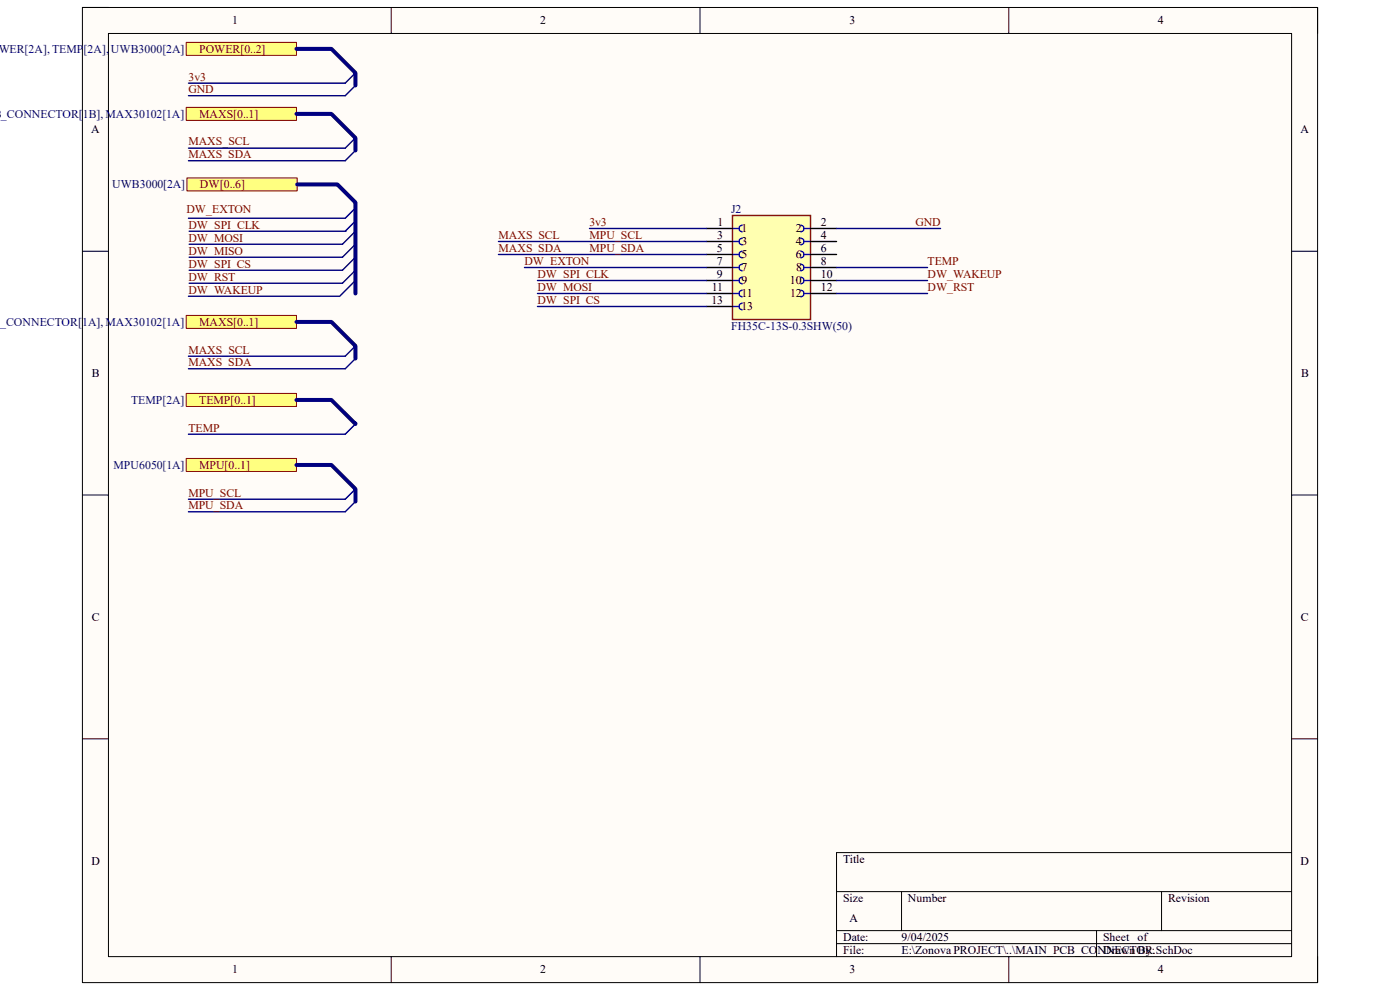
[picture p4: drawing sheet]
<svg xmlns="http://www.w3.org/2000/svg" width="297mm" height="210mm" viewBox="0 0 297 210" stroke-linecap="round" stroke-linejoin="round" font-family="sans-serif">
<path d="M17.5 1.6h262v206.8h-262z" fill-rule="evenodd" fill="#fffcf8"/>
<path d="M17.5 1.6h262v206.8h-262z" fill="none" stroke="#000" stroke-width=".21"/>
<path d="M23 7.1h251v195.8h-251z" fill-rule="evenodd" fill="#fffcf8"/>
<g fill="none" stroke="#000" stroke-width=".21">
<path d="M17.5 1.6h5.5M23 7.1h251v195.8h-251zM83 1.6v5.5M148.5 1.6v5.5M214 1.6v5.5M274 1.6h5.5v5.5M17.5 53.3h5.5M274 53.3h5.5M17.5 105h5.5M274 105h5.5M17.5 156.7h5.5M274 156.7h5.5"/>
<path d="M177.5 189.1h96.5M177.5 197.4h96.5M191.3 189.1v8.3M232.6 197.4v5.5M246.4 189.1v8.3M274 180.9h-96.5v22M83 202.9v5.5M148.5 202.9v5.5M177.5 200.2h96.5M214 202.9v5.5M279.5 202.9v5.5"/>
</g>
<path d="M39.5 9h23.4v2.7h-23.4z" fill-rule="evenodd" fill="#ffff80"/>
<path d="M39.5 9h23.4v2.7h-23.4z" fill="none" stroke="#800000" stroke-width=".21"/>
<path d="M75.4 15.5l-2.2 2.1M75.4 18.1l-2.2 2.2" fill="none" stroke="#000080" stroke-width=".3"/>
<path d="M39.5 22.8h23.4v2.7h-23.4z" fill-rule="evenodd" fill="#ffff80"/>
<path d="M39.5 22.8h23.4v2.7h-23.4z" fill="none" stroke="#800000" stroke-width=".21"/>
<path d="M75.4 29.3l-2.2 2.1M75.4 31.9l-2.2 2.2" fill="none" stroke="#000080" stroke-width=".3"/>
<path d="M39.7 37.7h23.4v2.8h-23.4z" fill-rule="evenodd" fill="#ffff80"/>
<path d="M39.7 37.7h23.4v2.8h-23.4z" fill="none" stroke="#800000" stroke-width=".21"/>
<path d="M75.4 44.1l-2.2 2.2M75.4 46.9l-2.2 2.2M75.4 49.1l-2.8 2.7M75.4 51.8l-2.8 2.8M75.4 54.6l-2.8 2.7M75.4 57.3l-2.8 2.8M75.4 59.5l-2.8 2.8" fill="none" stroke="#000080" stroke-width=".3"/>
<path d="M39.5 66.9h23.4v2.8h-23.4z" fill-rule="evenodd" fill="#ffff80"/>
<path d="M39.5 66.9h23.4v2.8h-23.4z" fill="none" stroke="#800000" stroke-width=".21"/>
<path d="M75.4 73.4l-2.2 2.2M75.4 76.1l-2.2 2.1" fill="none" stroke="#000080" stroke-width=".3"/>
<path d="M39.5 83.5h23.4v2.7h-23.4z" fill-rule="evenodd" fill="#ffff80"/>
<path d="M39.5 83.5h23.4v2.7h-23.4z" fill="none" stroke="#800000" stroke-width=".21"/>
<path d="M75.4 89.9l-2.2 2.2" fill="none" stroke="#000080" stroke-width=".3"/>
<path d="M155.4 45.7h16.5v22.1h-16.5z" fill-rule="evenodd" fill="#ffffb0"/>
<path d="M155.4 45.7h16.5v22.1h-16.5z" fill="none" stroke="#800000" stroke-width=".3"/>
<g fill="none" stroke="#00f" stroke-width=".3">
<path d="M155.4 48.5h1.4M155.4 51.2h1.4M155.4 54h1.4M155.4 56.7h1.4M155.4 59.5h1.4M157.5 58.8a.69 .69 0 0 0-.7 .7 .69 .69 0 0 0 .7 .7M157.5 56.1a.69 .69 0 0 0-.7 .6 .69 .69 0 0 0 .7 .7M157.5 53.3a.69 .69 0 0 0-.7 .7 .69 .69 0 0 0 .7 .7M157.5 50.5a.69 .69 0 0 0-.7 .7 .69 .69 0 0 0 .7 .7M157.5 47.8a.69 .69 0 0 0-.7 .7 .69 .69 0 0 0 .7 .7M169.9 47.8a.69 .69 0 0 1 .7 .7 .69 .69 0 0 1-.7 .7M169.9 50.5a.69 .69 0 0 1 .7 .7 .69 .69 0 0 1-.7 .7"/>
<path d="M169.9 53.3a.69 .69 0 0 1 .7 .7 .69 .69 0 0 1-.7 .7M169.9 56.1a.69 .69 0 0 1 .7 .6 .69 .69 0 0 1-.7 .7M169.9 58.8a.69 .69 0 0 1 .7 .7 .69 .69 0 0 1-.7 .7M170.6 48.5h1.3M170.6 51.2h1.3M170.6 54h1.3M170.6 56.7h1.3M170.6 59.5h1.3M155.4 62.3h1.4M155.4 65h1.4M157.5 61.6a.69 .69 0 0 0-.7 .7 .69 .69 0 0 0 .7 .7M157.5 64.3a.69 .69 0 0 0-.7 .7 .69 .69 0 0 0 .7 .7"/>
<path d="M169.9 61.6a.69 .69 0 0 1 .7 .7 .69 .69 0 0 1-.7 .7M170.6 62.3h1.3"/>
</g>
<g fill="none" stroke="#000" stroke-width=".3">
<path d="M149.9 48.5h5.5M149.9 51.2h5.5M149.9 54h5.5M149.9 56.7h5.5M149.9 59.5h5.5M171.9 48.5h5.6M171.9 51.2h5.6M171.9 54h5.6M171.9 56.7h5.6M171.9 59.5h5.6M149.9 62.3h5.5M149.9 65h5.5"/>
<path d="M171.9 62.3h5.6"/>
</g>
<g fill="none" stroke="#000080" stroke-width=".3">
<path d="M73.2 17.6h-33.2M40 20.3h33.2M40 31.4h33.2M73.2 34.1h-33.2M40 46.3h33.2M40.1 49.1h33.3M40.1 51.8h32.5M40.1 54.6h32.5M40.1 57.3h32.5M105.7 51.2h44.2M105.7 54h44.2M111.3 56.7h38.6"/>
<path d="M114 59.5h35.9M125.1 48.5h24.8M177.5 48.5h22M177.5 56.7h19.3M177.5 59.5h19.3M40 75.6h33.2M40.1 60.1h32.5M72.6 62.3l-.5 .5h-32.1M73.2 78.2h-33.2M114 62.3h35.9M114 65h35.9M177.5 62.3h19.3"/>
<path d="M40 92.1h33.2"/>
</g>
<path d="M62.9 10.4h7.4l5.1 5.1v2.6M62.9 24.2h7.4l5.1 5.1v2.6M63.1 39.1h8.5l3.8 3.9v19.3M62.9 68.3h7.4l5.1 5.1v2.7M62.9 84.8h7.4l5.1 5" fill="none" stroke="#000080" stroke-width=".85"/>
<path d="M39.5 97.3h23.4v2.7h-23.4z" fill-rule="evenodd" fill="#ffff80"/>
<path d="M39.5 97.3h23.4v2.7h-23.4z" fill="none" stroke="#800000" stroke-width=".21"/>
<path d="M75.4 103.7l-2.2 2.2h-33.2M75.4 106.4l-2.2 2.2h-33.2" fill="none" stroke="#000080" stroke-width=".3"/>
<path d="M62.9 98.6h7.4l5.1 5.1v2.7" fill="none" stroke="#000080" stroke-width=".85"/>
<g font-size="2.5">
<text x="49.3" y="5.2">1</text>
<text x="114.6" y="5.2">2</text>
<text x="180.2" y="5.2">3</text>
<text x="245.6" y="5.2">4</text>
<text x="19.3" y="28.3">A</text>
<text x="275.9" y="28.3">A</text>
<text x="152.2" y="47.9">1</text>
<text x="174.2" y="47.9">2</text>
<text x="152.1" y="53.4">5</text>
<text x="152.1" y="50.7">3</text>
<text x="157.3" y="49.3">1</text>
<text x="157.3" y="52.1">3</text>
<text x="168.9" y="49.3">2</text>
<text x="168.9" y="52.1">4</text>
<text x="174.2" y="50.7">4</text>
<text x="174.2" y="53.4">6</text>
<text x="152.1" y="56.2">7</text>
<text x="152.1" y="58.9">9</text>
<text x="157.3" y="54.8">5</text>
<text x="157.3" y="57.6">7</text>
<text x="168.9" y="54.8">6</text>
<text x="168.9" y="57.6">8</text>
<text x="174.2" y="56.2">8</text>
<text x="174.2" y="58.9">10</text>
<text x="150.9" y="64.5">13</text>
<text x="151" y="61.7">11</text>
<text x="157.3" y="60.3">9</text>
<text x="157.3" y="63.1">11</text>
<text x="157.3" y="65.8">13</text>
<text x="167.6" y="60.3">10</text>
<text x="167.6" y="63.1">12</text>
<text x="174.2" y="61.7">12</text>
<text x="19.5" y="80">B</text>
<text x="276" y="80">B</text>
<text x="19.5" y="131.7">C</text>
<text x="276" y="131.7">C</text>
<text x="19.4" y="183.4">D</text>
<text x="178.9" y="183">Title</text>
<text x="275.9" y="183.4">D</text>
<text x="178.9" y="191.3">Size</text>
<text x="192.6" y="191.3">Number</text>
<text x="247.8" y="191.3">Revision</text>
<text x="180.2" y="195.5">A</text>
<text x="178.9" y="199.6">Date:</text>
<text x="178.9" y="202.4">File:</text>
<text x="191.3" y="199.6">9/04/2025</text>
<text x="191.3" y="202.4">E:\Zonova PROJECT\..\MAIN_PCB_CONNECTOR.SchDoc</text>
<text x="234" y="202.4">Drawn By:</text>
<text x="234" y="199.6">Sheet</text>
<text x="241.4" y="199.6">of</text>
<text x="49.3" y="206.5">1</text>
<text x="114.6" y="206.5">2</text>
<text x="180.2" y="206.5">3</text>
<text x="245.6" y="206.5">4</text>
</g>
<g font-size="2.5" fill="#000080">
<text x="-.3" y="11.2">WER[2A], TEMP[2A], UWB3000[2A]</text>
<text x=".2" y="25">_CONNECTOR[1B], MAX30102[1A]</text>
<text x="23.8" y="40">UWB3000[2A]</text>
<text x="155.1" y="45.2">J2</text>
<text x="0" y="69.1">_CONNECTOR[1A], MAX30102[1A]</text>
<text x="155.1" y="70">FH35C-13S-0.3SHW(50)</text>
<text x="27.8" y="85.7">TEMP[2A]</text>
<text x="24.1" y="99.4">MPU6050[1A]</text>
</g>
<g font-size="2.5" fill="#800000">
<text x="42.2" y="11.2">POWER[0..2]</text>
<text x="40" y="17.2">3v3</text>
<text x="40" y="19.7">GND</text>
<text x="42.2" y="25">MAXS[0..1]</text>
<text x="40" y="30.9">MAXS_SCL</text>
<text x="40" y="33.5">MAXS_SDA</text>
<text x="42.4" y="40">DW[0..6]</text>
<text x="39.5" y="45.2">DW_EXTON</text>
<text x="125.1" y="47.9">3v3</text>
<text x="194.2" y="47.9">GND</text>
<text x="40" y="48.5">DW_SPI_CLK</text>
<text x="40" y="51.3">DW_MOSI</text>
<text x="105.7" y="50.7">MAXS_SCL</text>
<text x="105.7" y="53.4">MAXS_SDA</text>
<text x="125.1" y="50.7">MPU_SCL</text>
<text x="125.1" y="53.4">MPU_SDA</text>
<text x="40" y="54">DW_MISO</text>
<text x="40" y="56.8">DW_SPI_CS</text>
<text x="40" y="59.5">DW_RST</text>
<text x="111.3" y="56.2">DW_EXTON</text>
<text x="114" y="58.9">DW_SPI_CLK</text>
<text x="196.8" y="58.9">DW_WAKEUP</text>
<text x="196.8" y="56.2">TEMP</text>
<text x="40" y="62.3">DW_WAKEUP</text>
<text x="114" y="61.7">DW_MOSI</text>
<text x="114" y="64.5">DW_SPI_CS</text>
<text x="196.8" y="61.7">DW_RST</text>
<text x="42.2" y="69.1">MAXS[0..1]</text>
<text x="40" y="75">MAXS_SCL</text>
<text x="40" y="77.7">MAXS_SDA</text>
<text x="42.2" y="85.7">TEMP[0..1]</text>
<text x="40" y="91.6">TEMP</text>
<text x="42.2" y="99.4">MPU[0..1]</text>
<text x="40" y="105.4">MPU_SCL</text>
<text x="40" y="108">MPU_SDA</text>
</g>
</svg>
